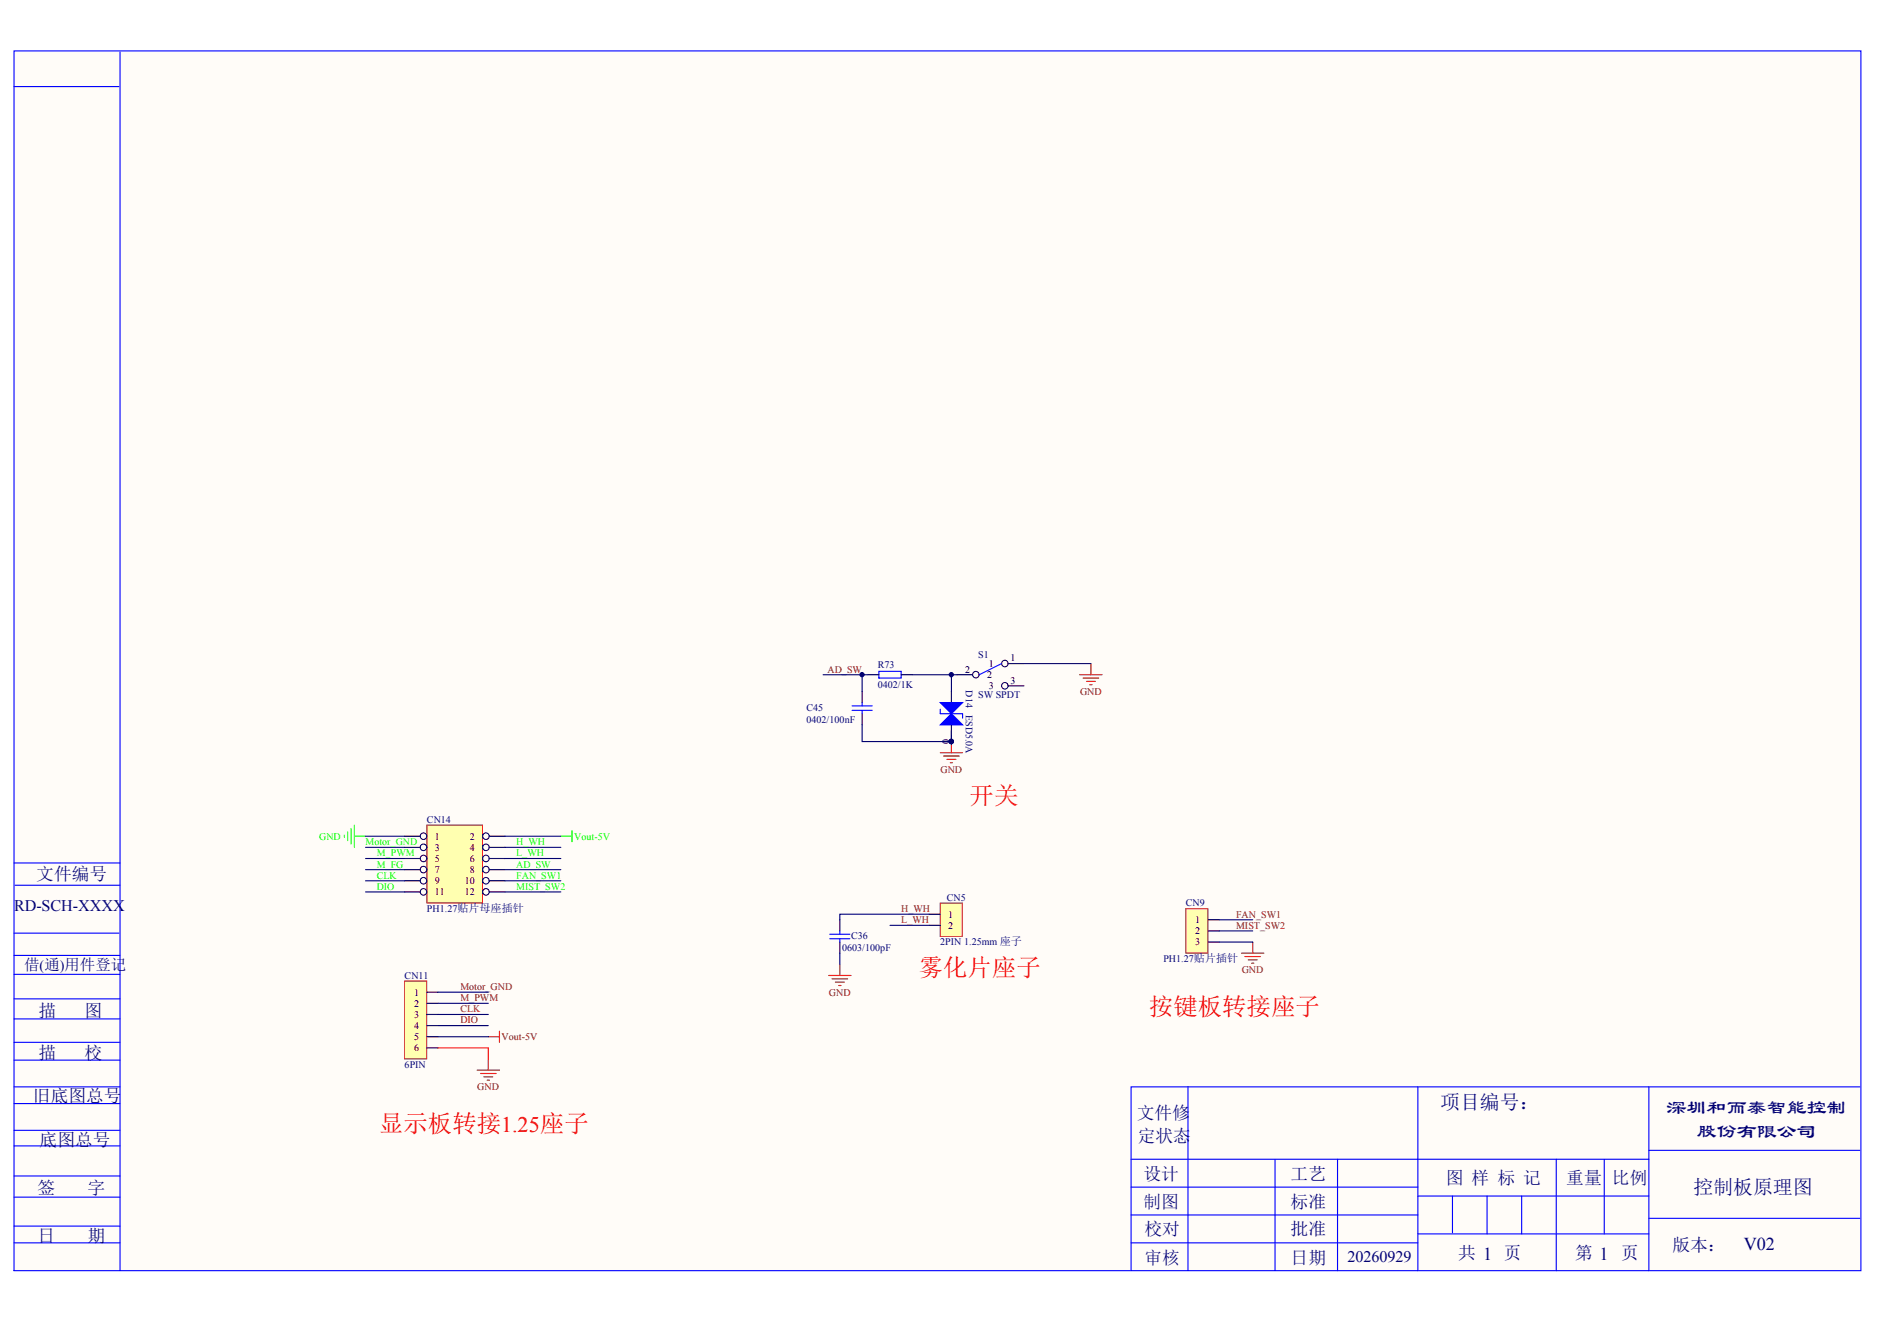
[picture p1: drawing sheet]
<svg xmlns="http://www.w3.org/2000/svg" width="297mm" height="210mm" viewBox="0 0 297 210" stroke-linecap="round" stroke-linejoin="round" font-family="sans-serif">
<path d="M2.2 8.2h292.1v192.9h-292.1z" fill="#fffcf8"/>
<g fill="none" stroke="#00f" stroke-width=".18">
<path d="M2.2 8.1h292.3v193h-292.3zM2.2 13.7h16.6M19 8.2v192.9M2.2 136.6h16.8M2.2 158.1h16.8M2.2 154.2h16.8M2.2 151.2h16.8M2.2 147.7h16.6M2.4 140.1h16.6M2.2 178.9h16.8M2.2 174.7h16.8M2.2 167.8h16.8"/>
<path d="M2.2 165h16.8M2.2 161.3h16.8M2.2 172h16.8M188 172v29.1M224.4 172v29.1M260.9 172v29.1M294.3 172h-115.3v29.1M2.2 196.7h16.8M2.2 194.1h16.8M2.2 189.5h16.8M2.2 186.2h16.8M2.2 181.4h16.8"/>
<path d="M179 183.5h81.9M179 196.7h45.4M179 192.3h45.4M179 187.9h45.4M201.8 183.5v17.6M211.7 183.5v17.6M224.4 195.3h36.5M224.4 189.3h36.5M229.9 189.3v5.8M235.3 189.3v6M240.8 189.3v6M246.3 183.5v17.6"/>
<path d="M253.9 183.5v11.8M260.9 192.9h33.4M260.9 182.1h33.4"/>
</g>
<path d="M148.8 143h3.5v5.2h-3.5z" fill="#ffffb0" stroke="#800000" stroke-width=".16"/>
<path d="M147 144.7h1.8M147 146.5h1.8" fill="none" stroke="#000" stroke-width=".18"/>
<path d="M67.6 130.6h8.8v12.3h-8.8z" fill="#ffffb0" stroke="#800000" stroke-width=".16"/>
<path d="M64 132.4h3.6" fill="none" stroke="#000" stroke-width=".18"/>
<circle cx="67" cy="132.4" r=".52" fill="#fffcf8" stroke="#000" stroke-width=".16"/>
<path d="M76.4 132.4h3.5" fill="none" stroke="#000" stroke-width=".18"/>
<circle cx="76.9" cy="132.4" r=".52" fill="#fffcf8" stroke="#000" stroke-width=".16"/>
<path d="M64 134.1h3.6" fill="none" stroke="#000" stroke-width=".18"/>
<circle cx="67" cy="134.1" r=".52" fill="#fffcf8" stroke="#000" stroke-width=".16"/>
<path d="M76.4 134.1h3.5" fill="none" stroke="#000" stroke-width=".18"/>
<circle cx="76.9" cy="134.1" r=".52" fill="#fffcf8" stroke="#000" stroke-width=".16"/>
<path d="M64 135.9h3.6" fill="none" stroke="#000" stroke-width=".18"/>
<circle cx="67" cy="135.9" r=".52" fill="#fffcf8" stroke="#000" stroke-width=".16"/>
<path d="M76.4 135.9h3.5" fill="none" stroke="#000" stroke-width=".18"/>
<circle cx="76.9" cy="135.9" r=".52" fill="#fffcf8" stroke="#000" stroke-width=".16"/>
<path d="M64 137.7h3.6" fill="none" stroke="#000" stroke-width=".18"/>
<circle cx="67" cy="137.7" r=".52" fill="#fffcf8" stroke="#000" stroke-width=".16"/>
<path d="M76.4 137.7h3.5" fill="none" stroke="#000" stroke-width=".18"/>
<circle cx="76.9" cy="137.7" r=".52" fill="#fffcf8" stroke="#000" stroke-width=".16"/>
<path d="M64 139.4h3.6" fill="none" stroke="#000" stroke-width=".18"/>
<circle cx="67" cy="139.4" r=".52" fill="#fffcf8" stroke="#000" stroke-width=".16"/>
<path d="M76.4 139.4h3.5" fill="none" stroke="#000" stroke-width=".18"/>
<circle cx="76.9" cy="139.4" r=".52" fill="#fffcf8" stroke="#000" stroke-width=".16"/>
<path d="M64 141.2h3.6" fill="none" stroke="#000" stroke-width=".18"/>
<circle cx="67" cy="141.2" r=".52" fill="#fffcf8" stroke="#000" stroke-width=".16"/>
<path d="M76.4 141.2h3.5" fill="none" stroke="#000" stroke-width=".18"/>
<circle cx="76.9" cy="141.2" r=".52" fill="#fffcf8" stroke="#000" stroke-width=".16"/>
<path d="M132.9 145.6v1.8M132.9 149.1v1.8" fill="none" stroke="#000" stroke-width=".18"/>
<path d="M131.3 148.6h3.2M131.3 147.9h3.2M132.9 147.4v.5M132.9 148.6v.5" fill="none" stroke="#00f" stroke-width=".18"/>
<path d="M131.1 154.4h3.6M131.7 154.9h2.4M132.2 155.5h1.4M132.7 156h.4M132.9 152.7v1.7" fill="none" stroke="#800000" stroke-width=".18"/>
<path d="M187.6 143.8h3.5v7.1h-3.5z" fill="#ffffb0" stroke="#800000" stroke-width=".16"/>
<path d="M191.2 145.6h1.7M191.2 147.4h1.7M191.2 149.1h1.7" fill="none" stroke="#000" stroke-width=".18"/>
<path d="M196.5 150.9h3.5M197 151.4h2.5M197.5 151.9h1.5M198.1 152.5h.3M198.2 149.1v1.8M75.5 169.4h3.5M76 169.9h2.5M76.6 170.5h1.4M77.1 171h.4M77.3 164.1h1.7M77.3 167.6v1.8M79 163.2v1.8" fill="none" stroke="#800000" stroke-width=".18"/>
<path d="M54.5 132.2v.4M55 131.7v1.4M55.6 131.1v2.5M56.1 130.6v3.5M56.1 132.4h1.7M88.8 132.4h1.7M90.5 131.5v1.8" fill="none" stroke="#0f0" stroke-width=".18"/>
<g fill="none" stroke="#000080" stroke-width=".18">
<path d="M57.8 132.4h6.2M57.8 134.1h6.2M57.8 135.9h6.2M57.8 137.7h6.2M57.8 139.4h6.2M79.9 132.4h8.9M79.9 134.1h8.9M79.9 135.9h8.9M79.9 137.7h8.9M79.9 139.4h8.9M57.8 141.2h6.2M79.9 141.2h8.9"/>
<path d="M132.9 150.9v1.8M140.9 146.5h6.1M147 144.7h-14.1v.9M192.9 145.6h5.3M192.9 147.4h5.3M192.9 149.1h5.3"/>
</g>
<path d="M64 155.3h3.5v12.3h-3.5z" fill="#ffffb0" stroke="#800000" stroke-width=".16"/>
<path d="M151.4 106.8h3.6M67.6 157.1h1.7M67.6 158.8h1.7M67.6 160.6h1.7M67.6 162.4h1.7M67.6 164.1h1.7M67.6 165.9h1.7" fill="none" stroke="#000" stroke-width=".18"/>
<path d="M69.3 157.1h8M69.3 158.8h8M69.3 162.4h8M69.3 164.1h8M69.3 160.6h8" fill="none" stroke="#000080" stroke-width=".18"/>
<path d="M69.3 165.9h8v1.7" fill="none" stroke="#f00" stroke-width=".18"/>
<circle cx="154.4" cy="106.8" r=".52" fill="#fffcf8" stroke="#000" stroke-width=".16"/>
<path d="M158.5 105h3.5" fill="none" stroke="#000" stroke-width=".18"/>
<circle cx="159" cy="105" r=".52" fill="#fffcf8" stroke="#000" stroke-width=".16"/>
<path d="M158.5 108.6h3.5" fill="none" stroke="#000" stroke-width=".18"/>
<circle cx="159" cy="108.6" r=".52" fill="#fffcf8" stroke="#000" stroke-width=".16"/>
<path d="M134.8 112.4h3.2M134.8 111.7h3.2M136.4 111.2v.5M136.4 112.4v.6M139.1 106.3h3.5v1h-3.5zM148.8 112.3v.7h3.5v.7M158.5 105l-3.5 1.8" fill="none" stroke="#00f" stroke-width=".18"/>
<path d="M136.4 109.5v1.7M136.4 113v1.7M137.3 106.8h1.8M142.6 106.8h1.8M150.6 109.5v1.7M150.6 114.7v2.7" fill="none" stroke="#000" stroke-width=".18"/>
<g fill="#000080" stroke="#000080" stroke-width=".16">
<circle cx="150.5" cy="117.4" r=".34"/>
<circle cx="136.4" cy="106.8" r=".34"/>
<circle cx="150.5" cy="106.8" r=".34"/>
</g>
<path d="M148.8 119.1h3.5M149.3 119.7h2.5M150.6 117.4v1.7M170.9 106.8h3.5M171.4 107.3h2.5M171.9 107.9h1.4M172.5 108.4h.3M172.6 105v1.8M149.9 120.2h1.4M150.4 120.7h.3" fill="none" stroke="#800000" stroke-width=".18"/>
<g fill="#00f" stroke="#00f" stroke-width=".18">
<path d="M148.8 114.7l1.8-1.7 1.7 1.7z"/>
<path d="M148.8 111.2h3.5l-1.7 1.8z"/>
</g>
<path d="M130.3 106.8h7M136.4 114.7v2.7h14.2v-.9M136.4 106.8v2.7M144.4 106.8h7M150.6 106.8v2.7" fill="none" stroke="#000080" stroke-width=".18"/>
<path d="M162 105h10.6" fill="none" stroke="#11037f" stroke-width=".18"/>
<g font-size="3.9" fill="#f00">
<text x="153.4" y="127.2">开关</text>
<text x="145.4" y="154.5">雾化片座子</text>
<text x="181.8" y="160.7">按键板转接座子</text>
<text x="60" y="179.2">显示板转接1.25座子</text>
</g>
<g font-size="3.2" fill="#000080">
<text x="263.8" y="176.4">深圳和而泰智能控制</text>
<text x="268.5" y="180.1">股份有限公司</text>
</g>
<g font-size="3.1" fill="#000080">
<text x="227.9" y="175.5">项目编号：</text>
<text x="268" y="189.1">控制板原理图</text>
</g>
<text font-size="2.9" fill="#000080" x="275.9" y="197.9">V02</text>
<g font-size="2.8" fill="#000080">
<text x="5.7" y="139.2">文件编号</text>
<text x="6.1" y="160.9">描</text>
<text x="13.4" y="160.9">图</text>
<text x="6.1" y="167.6">描</text>
<text x="13.4" y="167.6">校</text>
<text x="5.2" y="174.5">旧底图总号</text>
<text x="179.9" y="177.1">文件修</text>
<text x="6.3" y="181.4">底图总号</text>
<text x="180" y="180.8">定状态</text>
<text x="5.9" y="189">签</text>
<text x="13.8" y="189">字</text>
<text x="180.9" y="186.8">设计</text>
<text x="180.9" y="191.2">制图</text>
<text x="204.2" y="186.8">工艺</text>
<text x="204.2" y="191.2">标准</text>
<text x="228.8" y="187.4">图 样 标 记</text>
<text x="247.9" y="187.4">重量</text>
<text x="255.1" y="187.4">比例</text>
<text x="5.9" y="196.5">日</text>
<text x="13.8" y="196.5">期</text>
<text x="181.1" y="195.5">校对</text>
<text x="204.2" y="195.5">批准</text>
<text x="264.7" y="198">版本：</text>
<text x="181.1" y="200.1">审核</text>
<text x="204.2" y="200.1">日期</text>
<text x="230.7" y="199.3">共 1 页</text>
<text x="249.3" y="199.3">第 1</text>
<text x="256.6" y="199.3">页</text>
</g>
<g font-size="2.6" fill="#000080">
<text x="2.2" y="144.2">RD-SCH-XXXX</text>
<text x="213.3" y="199.7">20260929</text>
</g>
<text font-size="2.4" fill="#000080" x="3.8" y="153.6">借(通)用件登记</text>
<g font-size="1.6" fill="#800000">
<text x="131" y="106.5">AD_SW</text>
<text x="170.9" y="110">GND</text>
<text x="148.8" y="122.3">GND</text>
<text x="142.6" y="146.1">L_WH</text>
<text x="142.6" y="144.4">H_WH</text>
<text x="195.6" y="145.3">FAN_SW1</text>
<text x="195.6" y="147">MIST_SW2</text>
<text x="196.5" y="154.1">GND</text>
<text x="72.9" y="160.3">CLK</text>
<text x="72.9" y="156.7">Motor_GND</text>
<text x="72.9" y="158.5">M_PWM</text>
<text x="131.2" y="157.6">GND</text>
<text x="72.9" y="162">DIO</text>
<text x="79.4" y="164.6">Vout-5V</text>
<text x="75.5" y="172.6">GND</text>
</g>
<g font-size="1.6" fill="#000080">
<text x="138.9" y="105.8">R73</text>
<text x="154.8" y="104.2">S1</text>
<text x="127.6" y="112.6">C45</text>
<text x="138.9" y="108.9">0402/1K</text>
<text x="152.8" y="109.3" transform="rotate(90 152.8 109.3)">D14</text>
<text x="152.8" y="113.2" transform="rotate(90 152.8 113.2)">ESD5.0A</text>
<text x="154.8" y="110.5">SW SPDT</text>
<text x="127.6" y="114.4">0402/100nF</text>
<text x="67.6" y="130.3">CN14</text>
<text x="149.8" y="142.6">CN5</text>
<text x="187.7" y="143.5">CN9</text>
<text x="67.6" y="144.4">PH1.27贴片母座插针</text>
<text x="134.7" y="148.6">C36</text>
<text x="148.8" y="149.7">2PIN 1.25mm 座子</text>
<text x="64" y="155">CN11</text>
<text x="133.3" y="150.5">0603/100pF</text>
<text x="184.1" y="152.3">PH1.27贴片插针</text>
<text x="64" y="169.1">6PIN</text>
</g>
<g font-size="1.6">
<text x="152.8" y="106.5">2</text>
<text x="156.2" y="107.3">2</text>
<text x="156.5" y="105.6">1</text>
<text x="159.9" y="104.7">1</text>
<text x="156.5" y="109.1">3</text>
<text x="159.9" y="108.2">3</text>
<text x="150.2" y="117.8" transform="rotate(-90 150.2 117.8)">0</text>
<text x="68.8" y="132.9">1</text>
<text x="68.8" y="134.7">3</text>
<text x="68.8" y="136.4">5</text>
<text x="74.4" y="132.9">2</text>
<text x="74.4" y="134.7">4</text>
<text x="74.4" y="136.4">6</text>
<text x="68.8" y="138.2">7</text>
<text x="68.8" y="140">9</text>
<text x="68.8" y="141.7">11</text>
<text x="73.6" y="140">10</text>
<text x="73.6" y="141.7">12</text>
<text x="74.4" y="138.2">8</text>
<text x="150" y="145.3">1</text>
<text x="150" y="147">2</text>
<text x="189.1" y="146.1">1</text>
<text x="189.1" y="147.9">2</text>
<text x="189.1" y="149.7">3</text>
<text x="65.5" y="157.6">1</text>
<text x="65.5" y="159.4">2</text>
<text x="65.5" y="161.1">3</text>
<text x="65.5" y="162.9">4</text>
<text x="65.5" y="164.6">5</text>
<text x="65.5" y="166.4">6</text>
</g>
<g font-size="1.6" fill="#0f0">
<text x="50.5" y="132.9">GND</text>
<text x="57.8" y="133.8">Motor_GND</text>
<text x="59.6" y="135.6">M_PWM</text>
<text x="59.6" y="137.3">M_FG</text>
<text x="81.7" y="133.8">H_WH</text>
<text x="81.7" y="135.6">L_WH</text>
<text x="81.7" y="137.3">AD_SW</text>
<text x="90.9" y="132.9">Vout-5V</text>
<text x="59.6" y="139.1">CLK</text>
<text x="59.6" y="140.9">DIO</text>
<text x="81.7" y="139.1">FAN_SW1</text>
<text x="81.7" y="140.9">MIST_SW2</text>
</g>
</svg>
